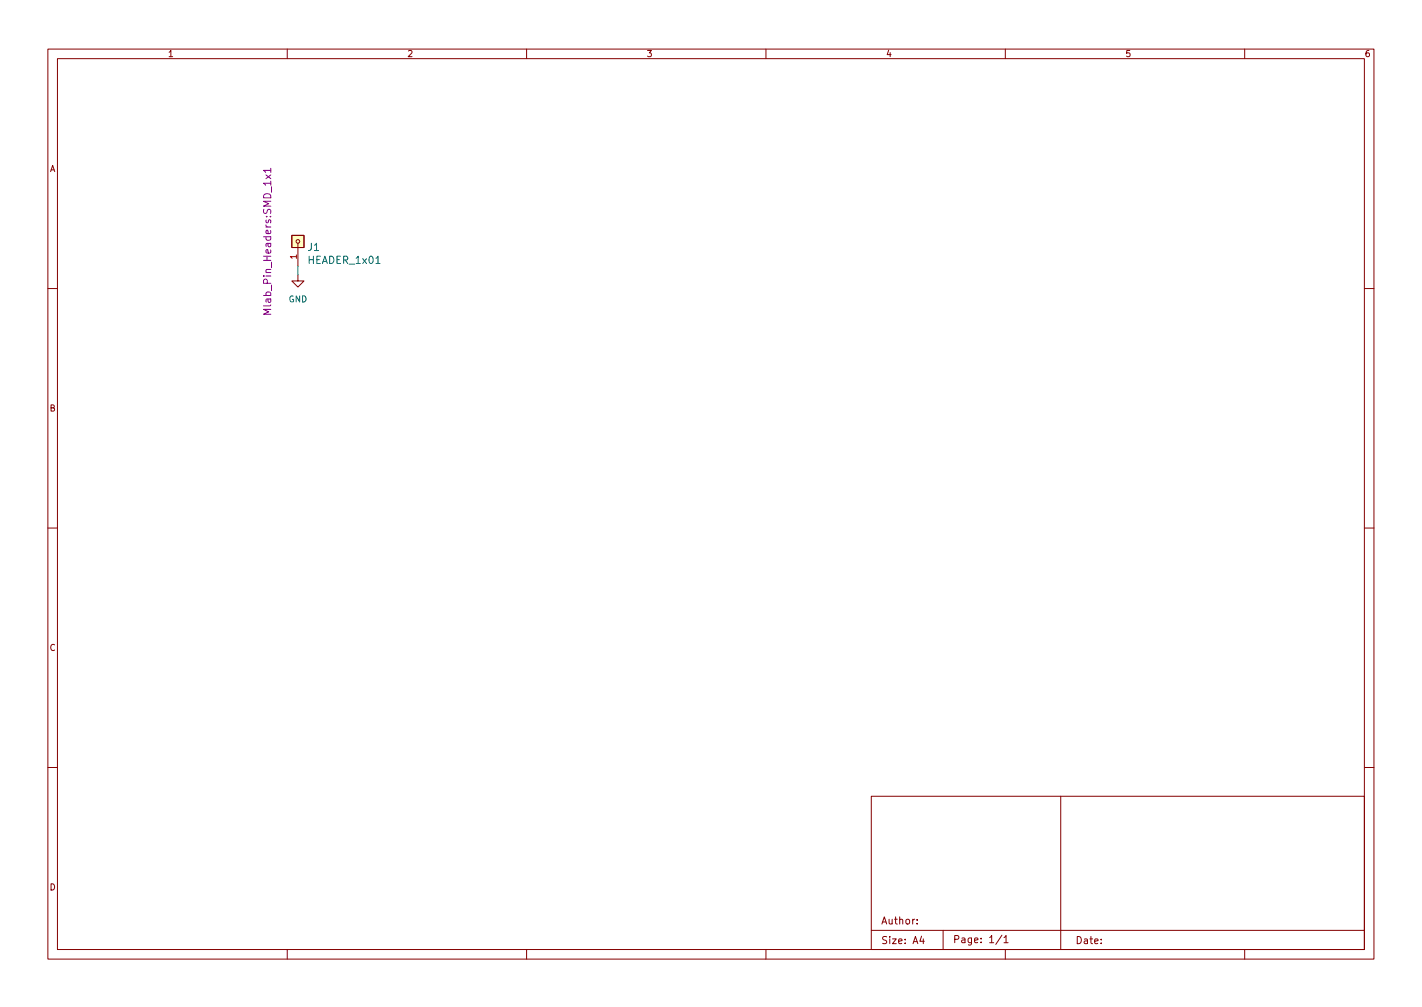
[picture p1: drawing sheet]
<svg xmlns="http://www.w3.org/2000/svg" width="297mm" height="210mm" viewBox="0 0 297 210" stroke-linecap="round" stroke-linejoin="round" font-family="sans-serif">
<g fill="none" stroke="#840000" stroke-width=".21">
<path d="M10 10.2h277v190.1h-277zM12 12.2h273v186.1h-273zM60 10.2v2M110 10.2v2M160 10.2v2M210 10.2v2M260 10.2v2M61 49.1h2.5v2.6h-2.5zM62.2 57.4v1.3h1.3l-1.3 1.2-1.2-1.2h1.2M62.2 50.8v4.7M10 60.2h2M285 60.2h2"/>
<path d="M10 110.2h2M285 110.2h2M10 160.2h2M182 166.3h103v32h-103zM221.6 166.3v32M285 160.2h2M60 198.3v2M110 198.3v2M160 198.3v2M182 194.3h103M191.6 192.8v.1M191.6 192v.1"/>
<path d="M192.5 195.5l-.4 1h1M192.9 196v1M197 194.3v4M209.3 195.3l-1.3 1.9M209.7 195.8l.4-.5v1.5M209.7 196.8h.9M210 198.3v2M260 198.3v2"/>
<circle cx="62.2" cy="50.4" r=".38"/>
</g>
<path d="M61 49.1h2.5v2.6h-2.5z" fill="#ffffc2" stroke="#ffffc2" stroke-width=".21"/>
<path d="M55.6 36.5l1 .8M56.6 35.6h-1.6l.5 .4M56.6 36.5l-1 .8M56.6 35.1v.9M56.6 64.6h-1.6l1.1 .5-1.1 .5h1.6" fill="none" stroke="#840084" stroke-width=".21"/>
<path d="M62.2 55.5v1.9" fill="none" stroke="#009600" stroke-width=".21"/>
<g font-size="2.1" fill="#006464">
<text x="64.4" y="52.4">J1</text>
<text x="64.5" y="55.1">HEADER_1x01</text>
</g>
<text font-size="2.1" fill="#840084" x="56.6" y="64.9" transform="rotate(-90 56.6 64.9)">Mlab_Pin_Headers:SMD_1x1</text>
<g font-size="2.1" fill="#840000">
<text x="184" y="193">Author:</text>
<text x="184" y="197.1">Size: A4</text>
<text x="199" y="196.9">Page: 1/1</text>
<text x="224.6" y="197.1">Date:</text>
</g>
<g font-size="1.8" fill="#840000">
<text x="35" y="11.9">1</text>
<text x="85" y="11.9">2</text>
<text x="135" y="11.9">3</text>
<text x="185" y="11.9">4</text>
<text x="235" y="11.9">5</text>
<text x="285" y="11.9">6</text>
<text x="10.3" y="35.9">A</text>
<text x="10.3" y="85.9">B</text>
<text x="10.3" y="135.9">C</text>
<text x="10.3" y="185.9">D</text>
</g>
<text font-size="1.8" fill="#a90000" x="62" y="54.1" transform="rotate(-90 62 54.1)">1</text>
<text font-size="1.8" fill="#006464" x="60.3" y="63.1">GND</text>
</svg>
